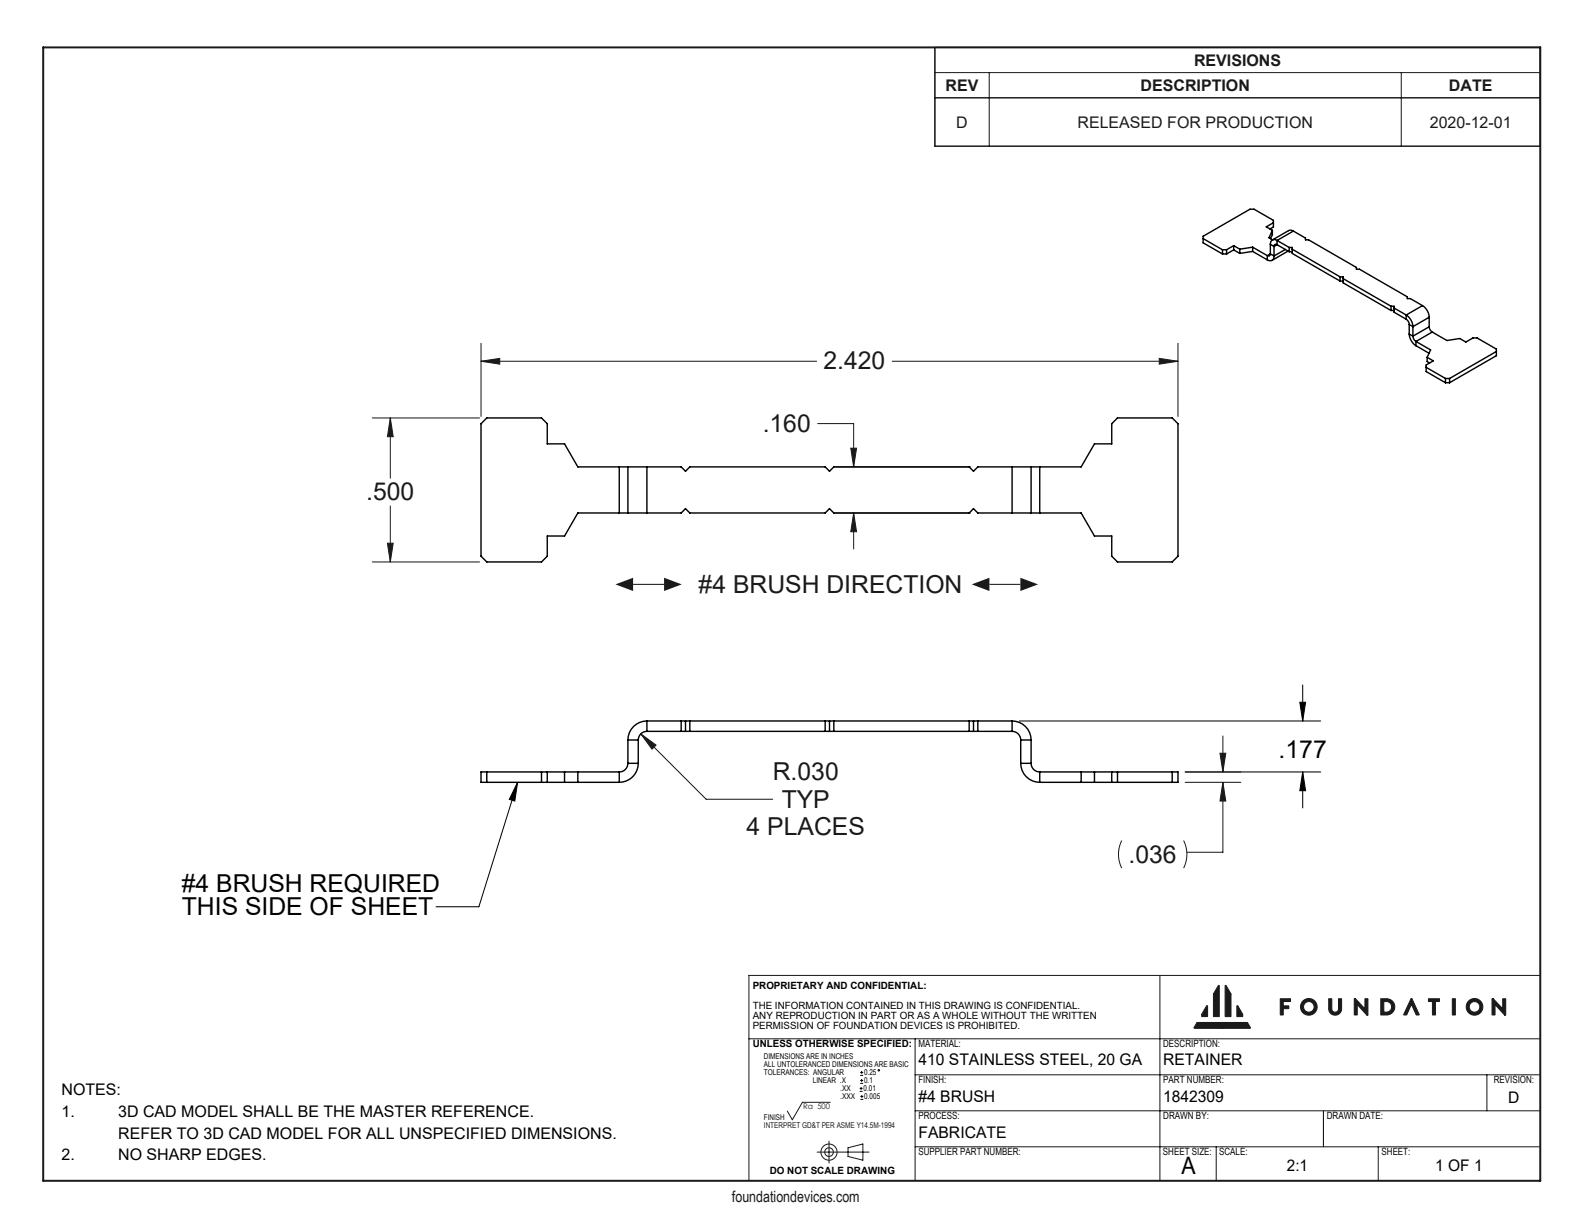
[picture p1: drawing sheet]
<svg xmlns="http://www.w3.org/2000/svg" width="279mm" height="216mm" viewBox="0 0 279 216" stroke-linecap="round" stroke-linejoin="round" font-family="sans-serif">
<g fill="none" stroke="#000" stroke-width=".18">
<path d="M151.6 192.5h.5M151.6 192h.5M151.7 189.7h.5M151.7 189.2h.5M151.7 191.1h.5M151.7 190.6h.5M151.8 193.9h.5M151.8 193.4h.5M151.9 191.7v.5M152 188.9v.5M152 190.3v.5M152 193.1v.6"/>
<path d="M233.4 195.9v6.4"/>
<circle cx="155" cy="188.8" r=".13"/>
</g>
<g fill="none" stroke="#191924" stroke-width=".18">
<path d="M204.6 172.1v36.2M212.8 177.4l.2 .1v1.8h-1v-.4zM214.9 173.8l.2 .1v5.3l-1 .1-.1-.1v-3.9zM216.1 173.8l.2 .1 .8 1.4v3.9l-.1 .1-.9-.1zM218.2 177.4h.2l.8 1.5-.1 .4h-.9zM225.8 176.2h1.8v.5h-1.2v.7h.9v.4l-.9 .1-.1 1.1h-.5zM234.4 176.2h.5v1.7a.59 .59 0 0 0 .6 .6 .59 .59 0 0 0 .6-.6v-1.7h.5v1.7a1.14 1.14 0 0 1-1.1 1.2 1.14 1.14 0 0 1-1.1-1.2zM239.4 177.2v1.8h-.5v-2.9h.2l1.7 1.8M239.4 177.2h.1M239.4 177.2l1.7 1.9h.2l-.1-2.9h-.4v1.7M240.8 177.9h.1M243.6 176.2h1a1.43 1.43 0 0 1 1.4 1.4 1.43 1.43 0 0 1-1.4 1.4h-1z"/>
<path d="M244.1 176.7a.99 .99 0 0 1 1.3 .5 .99 .99 0 0 1-.5 1.3h-.8zM248.9 176.1l.2 .1 1.2 2.8h-.5l-.8-1.8-.9 1.8h-.5zM249 177.2h.1M252 176.2h1.9v.4l-.7 .1v2.3h-.5v-2.3h-.7zM256.2 176.2h.5l-.1 2.8h-.4zM263.7 177.2v1.8h-.5v-2.9h.2l1.7 1.8M263.7 177.2h.1M263.7 177.2l1.7 1.9h.2l-.1-2.9h-.4v1.7M265.1 177.9h.1M271.6 172.1h-139.5v36.2M132.1 183.2h139.6M146.4 194.4h-4.9l-1.7 3.1-.9-1.5"/>
<path d="M161.4 189.6h110.3M161.4 183.2v25.1M161.4 195.9h110.2M211.1 180.4h8.9l.6 .9-.1 .1h-9.8l-.1-.2zM262.3 189.6v6.3M144.1 203.2h9.2M146.2 201.3v3.8M149.6 202.5l2.6-.7v2.8l-2.6-.6zM161.4 202.3h110.3M214.5 202.3v6M243.1 202.3v6"/>
<circle cx="230.9" cy="177.6" r=".94"/>
<circle cx="230.9" cy="177.6" r="1.47"/>
<circle cx="260.1" cy="177.6" r="1.47"/>
<circle cx="260.1" cy="177.6" r=".94"/>
<circle cx="146.2" cy="203.2" r="1.43"/>
<circle cx="146.2" cy="203.2" r=".76"/>
</g>
<path d="M7.6 8.4h264.1v199.9h-264.1z" fill="none" stroke="#191924" stroke-width=".35"/>
<path d="M214.9 173.8l-.9 1.5 .1 4 1-.1v-5.3zM212.8 177.4l-.8 1.5v.4h1v-1.8zM216.1 173.8v5.4l1 .1v-4l-.8-1.4zM218.2 177.4v1.9h.9l.1-.4-.9-1.5zM211.1 180.4l-.5 .8 .1 .2 9.9-.1-.6-.9zM225.8 176.2v2.8h.5l.1-1.1 .9-.1v-.4h-.9v-.7h1.2v-.5zM229.4 177.6a1.47 1.47 0 0 0 2.9 0 1.47 1.47 0 0 0-2.9 0zM229.9 177.6a.95 .95 0 0 1 1.9 0 .95 .95 0 0 1-1.9 0zM234.4 176.2v1.7a1.14 1.14 0 0 0 1.1 1.2 1.14 1.14 0 0 0 1.1-1.2v-1.7h-.5v1.9l-.2 .3-.4 .1-.4-.1-.2-.3v-1.9zM243.6 176.2v2.8h1a1.43 1.43 0 0 0 1.4-1.4 1.43 1.43 0 0 0-1.4-1.4zM244.1 176.7h.7l.4 .3 .3 .5-.1 .6a.89 .89 0 0 1-.9 .4h-.4zM238.9 176.2v2.8h.5v-1.8l1.7 1.9h.2v-2.9h-.5v1.7l-1.7-1.8zM248.9 176.1l-1.3 2.9h.5l.9-1.8 .8 1.8h.5l-1.2-2.8zM256.2 176.2v2.8h.4l.1-2.8zM258.6 177.6a1.5 1.5 0 0 0 3 0 1.5 1.5 0 0 0-3 0zM259.2 177.6a.94 .94 0 0 1 1.8 0 .94 .94 0 0 1-1.8 0zM263.2 176.2v2.8h.5v-1.8l1.7 1.9h.2v-2.9h-.5v1.7l-1.7-1.8zM252 176.2v.4l.7 .1v2.3h.5v-2.3h.7v-.5z" fill-rule="evenodd" fill="#191924"/>
<path d="M111.7 103.1h5.4" fill="none" stroke="#191924" stroke-width=".18"/>
<path d="M108.6 103.1l3.1 1.1v-2.3zM117.1 101.9l3.2 1.2-3.2 1.1z" fill="#191924"/>
<path d="M174.5 103.1h5.5" fill="none" stroke="#191924" stroke-width=".18"/>
<path d="M171.4 103.1l3.1 1.1v-2.3zM180 101.9l3.1 1.2-3.1 1.1z" fill="#191924"/>
<path d="M164.9 17.3h106.8M164.9 8.4h106.8v17.4h-106.8zM91.3 138l-.5 3.3-1-.3zM91.3 138l-6.8 21.9h-7.6M179.8 127.2h53.2M209.1 136.2h23.9M229.3 123.9h1l-.5 3.3zM229.8 120.8v6.4M229.8 136.2v6.3M229.8 136.2l.5 3.3h-1z" fill="none" stroke="#000" stroke-width=".18"/>
<g fill="none" stroke="#191924" stroke-width=".18">
<path d="M164.9 8.4h106.8v17.4h-106.8zM164.9 12.8h106.8M164.9 17.3h106.8M174.5 12.8v13M247.2 12.8v13M65.7 73.7h18.9M68.8 73.7l.6 3.3h-1.1zM68.8 73.7v10.7M84.8 63.7l3.3-.5v1zM84.8 60.5v13M84.8 63.7h59.2M144.2 74.7h6.4v7.7"/>
<path d="M150.1 79.1h1l-.5 3.3zM157.4 63.7h50.4M204.5 63.2l3.3 .5-3.3 .5zM207.8 60.5v13M65.7 99.1h18.9M68.3 95.8h1.1l-.6 3.3zM68.8 89.2v9.9M147.4 82.4h23.8M147.4 90.5h23.8M150.6 90.5l.5 3.3h-1zM150.6 90.5v6.3M113 129.4l2.7 2-.7 .7z"/>
<path d="M113 129.4l11.6 11.6h11.7M209.1 136.2h9.8M209.1 138h9.8M215.2 132.9h1l-.5 3.3zM215.7 138l.5 3.3h-1zM215.7 138v12.3h-6.3M215.7 129.8v6.4M197.9 148.3a5.4 5.4 0 0 0 0 4.8M208.8 148.3a5.4 5.4 0 0 1 0 4.8"/>
</g>
<g fill="#000">
<path d="M91.3 138l-.5 3.3-1-.3z"/>
<path d="M229.3 123.9h1l-.5 3.3zM229.8 136.2l.5 3.3h-1z"/>
</g>
<path d="M113 129.4l2 2.7 .7-.7zM215.2 132.9h1l-.5 3.3zM215.7 138l.5 3.3h-1zM84.8 63.7l3.3-.5v1zM204.5 63.2l3.3 .5-3.3 .5zM68.8 73.7l.6 3.3h-1.1zM68.3 95.8h1.1l-.6 3.3zM150.1 79.1h1l-.5 3.3zM150.6 90.5l.5 3.3h-1z" fill="#191924"/>
<g fill="none" stroke="#000" stroke-width=".25">
<path d="M224.6 39.3l-1.2 .7 1 .6M212.2 42.1l3.4 2M215.6 44.1h.8M215.6 44.1v.7M215.6 44.8h.8M216.4 44.1v.7M217.6 44.1l1.1 .6M217.6 43.3l1.1 .7M217.6 43.3l-1.2 .8M217.6 43.3v.8M217.6 44.1l-1.2 .7M218.7 44v.7"/>
<path d="M221 43.6l2.5 1.5M221 43.6l-2.3 .4M221 43.6v.7M221 44.3l2.5 1.5M221 44.3l-2.3 .4M223.5 45.1v.7M224 40.4l.6-.4v-1.1l-3.4-2h-.7l-8.3 4.8v1.1l3.4 2M224.1 44.8a.33 .33 0 0 1-.2 .3 .33 .33 0 0 1-.4 0M224.1 43.1l.6 .4M224.1 43.1v1.7M224.1 44.8l.6 .4M224.1 44.8l-.6 .3"/>
<path d="M224.4 40.6l-.6 1.3 .7 .4M224.4 40.6v.8l-.3 .7M224.7 45.2a.72 .72 0 0 1-.3 .7 .72 .72 0 0 1-.9-.1M224.7 43.5v1.7M225.3 42.4a.72 .72 0 0 0-.9-.1 .72 .72 0 0 0-.3 .8M225.3 43.2a.33 .33 0 0 0-.4-.1 .33 .33 0 0 0-.2 .4M225.3 42.4l2.1 1.3M225.3 42.4v.8M225.3 43.2l2.1 1.2M225.3 43.2l-.6 .3M226.7 44l-2 1.2M227.2 44.3l-2.8 1.6"/>
<path d="M227.4 43.7h.5v1l8.5 4.9M227.4 43.7v.7M227.4 44.4h.5M227.9 44l8.5 4.8M228.1 40.8l-.4-.2-.4 .1-2.9 1.6M228.1 40.8l-2.8 1.6M228.1 40.8l2.2 1.2v.3h.5l8.5 4.9v.3h.5l8.4 4.9v.3h.6l2.1 1.2M236.4 48.8h.5v1.1l8.5 4.9M236.4 48.8v.8M236.4 49.6h.5M236.9 49.1l8.5 4.9M245.4 54h.5v1.1l2.1 1.2"/>
<path d="M245.4 54v.8M245.4 54.8h.5M245.9 54.3l2.1 1.3M248 56.3l.4 .4 .2 .5M248 55.6a2.62 2.62 0 0 1 1.2 2M248 55.6v.7M248.6 58.9a2.62 2.62 0 0 0 1.2 2.1M248.6 57.2l.6 .4M248.6 57.2v1.7M248.6 58.9l.6 .4M249.2 59.3l.2 .5 .4 .4M249.2 57.6v1.7"/>
<path d="M250.9 53.9a2.62 2.62 0 0 1 1.2 2.1M250.9 53.9l-2.9 1.7M252.1 57.6l.2 .6 .3 .4M252.1 56l-2.9 1.6M252.1 56v1.6M252.1 57.6l-2.9 1.7M252.6 58.6l-2.8 1.6M252.6 58.6l2.6 1.5 2.3-.4 1.1 .6 1.2-.7h.7l3.4 2v1.1l-8.2 4.8M249.8 60.2l2.5 1.5-.6 1.3M249.8 60.2v.8M249.8 61l2.3 1.3M251.6 64.8l3.4 2"/>
<path d="M251.7 63l1.1 .7-1.2 .7v1.1l3.4 2M251.7 63v.8l.5 .2M255 67.5h.7M255 66.8v.7M255 66.8h.7M255.7 66.8v.7M263.9 62l-8.2 4.8M109.2 90.5h1.6M109.2 82.4h1.6M109.2 82.4h-7.3l-2.3-4.1h-3.1v-3.6l-1-1h-9.6l-1.1 1v23.4l1.1 1h9.6l1-1v-3.6h3.1l2.3-4h7.3M109.2 82.4v8.1M110.8 90.5h3.3"/>
<path d="M110.8 82.4h3.3M110.8 82.4v8.1M114.1 82.4v8.1M114.1 90.5h6.1l.7-.8 .8 .8h23.9l.7-.8 .8 .8h23.9l.7-.8 .8 .8h6M114.1 82.4h6.1l.7 .7 .8-.7h23.9l.7 .7 .8-.7h23.9l.7 .7 .8-.7h6M178.5 90.5h3.4M178.5 82.4h3.4M178.5 82.4v8.1M181.9 90.5h1.5M181.9 82.4h1.5M181.9 82.4v8.1M183.4 82.4h7.3l2.4-4.1h3v-3.6l1-1h9.7l1 1v23.4l-1 1h-9.7l-1-1v-3.6h-3l-2.4-4h-7.3"/>
<path d="M183.4 82.4v8.1M85.9 136.2v1.8M95.5 136.2v1.8M96.5 136.2v1.8M99.6 136.2v1.8M101.9 136.2v1.8M109.2 136.2h-24.4v1.8h24.4M109.2 136.2v1.8M110.8 134.6a1.52 1.52 0 0 1-1.6 1.6M110.8 134.6h1.8M110.8 130.5h1.8M110.8 130.5v4.1"/>
<path d="M112.6 134.6a3.4 3.4 0 0 1-3.4 3.4M112.6 130.5v4.1M114.1 127.2a3.4 3.4 0 0 0-3.3 3.3M114.1 129a1.52 1.52 0 0 0-1.5 1.5M114.1 127.2h64.4M114.1 129h64.4M114.1 127.2v1.8M120.2 127.2v1.8M120.9 127.2v1.8M121.7 127.2v1.8M145.6 127.2v1.8M146.3 127.2v1.8"/>
<path d="M147.1 127.2v1.8M171 127.2v1.8M171.7 127.2v1.8M172.5 127.2v1.8M178.5 129a1.52 1.52 0 0 1 1.5 1.5M178.5 127.2a3.4 3.4 0 0 1 3.4 3.3M178.5 127.2v1.8M180 134.6a3.4 3.4 0 0 0 3.4 3.4M180 134.6h1.9M180 130.5h1.9M180 130.5v4.1M181.9 134.6a1.52 1.52 0 0 0 1.5 1.6"/>
<path d="M181.9 130.5v4.1M183.4 136.2h24.4v1.8h-24.4M183.4 136.2v1.8M190.7 136.2v1.8M193.1 136.2v1.8M196.1 136.2v1.8M197.1 136.2v1.8M206.8 136.2v1.8"/>
</g>
<g font-size="4.4" fill="#191924">
<text x="145.3" y="65.2">2.420</text>
<text x="134.5" y="76.2">.160</text>
<text x="64.6" y="88.3">.500</text>
<text x="123.2" y="104.5">#4 BRUSH DIRECTION</text>
<text x="136.3" y="137.6">R.030</text>
<text x="137.9" y="142.4">TYP</text>
<text x="131.7" y="147.3">4 PLACES</text>
<text x="199.1" y="152.1">.036</text>
</g>
<g font-size="4.4">
<text x="225.5" y="133.7">.177</text>
<text x="32.1" y="157.3">#4 BRUSH REQUIRED</text>
<text x="32.1" y="161.5">THIS SIDE OF SHEET</text>
</g>
<text font-size="4.2" x="208.4" y="207.2">A</text>
<g font-size="2.8" fill="#191924">
<text x="210.6" y="11.6">REVISIONS</text>
<text x="166.8" y="16.1">REV</text>
<text x="201.2" y="16.1">DESCRIPTION</text>
<text x="255.6" y="16.1">DATE</text>
<text x="168.7" y="22.6">D</text>
<text x="190.1" y="22.6">RELEASED FOR PRODUCTION</text>
<text x="252.2" y="22.6">2020-12-01</text>
</g>
<g font-size="2.8">
<text x="162" y="187.9">410 STAINLESS STEEL, 20 GA</text>
<text x="205.2" y="187.9">RETAINER</text>
<text x="10.8" y="193.2">NOTES:</text>
<text x="10.8" y="197">1.</text>
<text x="20.8" y="197">3D CAD MODEL SHALL BE THE MASTER REFERENCE.</text>
<text x="162" y="194.5">#4 BRUSH</text>
<text x="205.2" y="194.5">1842309</text>
<text x="266" y="194.5">D</text>
<text x="20.8" y="200.9">REFER TO 3D CAD MODEL FOR ALL UNSPECIFIED DIMENSIONS.</text>
<text x="162" y="200.8">FABRICATE</text>
<text x="10.8" y="204.7">2.</text>
<text x="20.8" y="204.7">NO SHARP EDGES.</text>
<text x="227" y="206.6">2:1</text>
<text x="253.2" y="206.6">1 OF 1</text>
</g>
<text font-size="2.7" fill="#191924" x="129.1" y="212.1">foundationdevices.com</text>
<g font-size="1.8">
<text x="132.8" y="174.5">PROPRIETARY AND CONFIDENTIAL:</text>
<text x="132.8" y="178">THE INFORMATION CONTAINED IN THIS DRAWING IS CONFIDENTIAL.</text>
<text x="132.8" y="179.8">ANY REPRODUCTION IN PART OR AS A WHOLE WITHOUT THE WRITTEN</text>
<text x="132.8" y="181.5">PERMISSION OF FOUNDATION DEVICES IS PROHIBITED.</text>
<text x="132.8" y="184.7">UNLESS OTHERWISE SPECIFIED:</text>
<text x="162" y="184.7">MATERIAL:</text>
<text x="205.2" y="184.7">DESCRIPTION:</text>
<text x="162" y="191">FINISH:</text>
<text x="205.2" y="191">PART NUMBER:</text>
<text x="263.5" y="191">REVISION:</text>
<text x="162" y="197.4">PROCESS:</text>
<text x="205.2" y="197.3">DRAWN BY:</text>
<text x="234" y="197.3">DRAWN DATE:</text>
<text x="162" y="203.7">SUPPLIER PART NUMBER:</text>
<text x="205.1" y="203.7">SHEET SIZE:</text>
<text x="215" y="203.7">SCALE:</text>
<text x="243.7" y="203.7">SHEET:</text>
<text x="135.8" y="207">DO NOT SCALE DRAWING</text>
</g>
<g font-size="1.4">
<text x="134.7" y="186.8">DIMENSIONS ARE IN INCHES</text>
<text x="134.7" y="188.2">ALL UNTOLERANCED DIMENSIONS ARE BASIC</text>
<text x="134.7" y="189.7">TOLERANCES: ANGULAR</text>
<text x="143.4" y="191.1">LINEAR .X</text>
<text x="152.4" y="189.7">0.25</text>
<text x="152.4" y="191.1">0.1</text>
<text x="134.7" y="197.5">FINISH</text>
<text x="148.2" y="192.5">.XX</text>
<text x="148.2" y="193.9">.XXX</text>
<text x="152.3" y="192.5">0.01</text>
<text x="152.5" y="193.9">0.005</text>
</g>
<g font-size="1.4" fill="#191924">
<text x="141.6" y="195.7">Ra 500</text>
<text x="134.7" y="198.9">INTERPRET GD&amp;T PER ASME Y14.5M-1994</text>
</g>
</svg>
